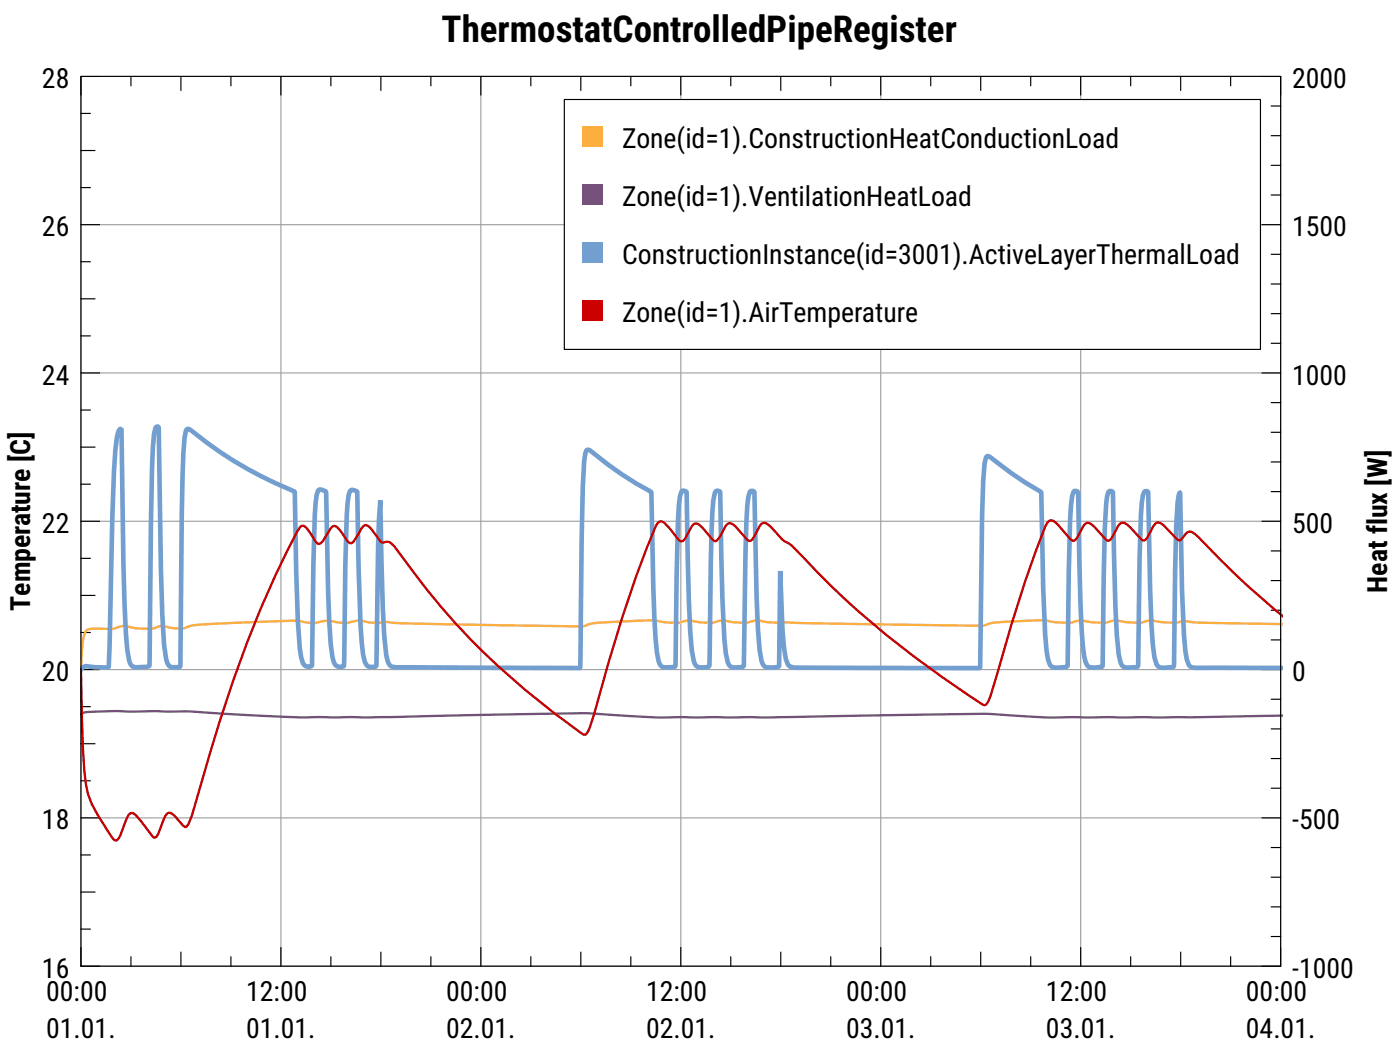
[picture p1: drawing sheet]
<svg xmlns="http://www.w3.org/2000/svg" width="160mm" height="120mm" viewBox="0 0 160 120" stroke-linecap="round" stroke-linejoin="round" font-family="sans-serif">
<path d="M9.3 8.7h137.2v101.8h-137.2zM32.1 8.7v101.8M55 8.7v101.8M77.9 8.7v101.8M100.8 8.7v101.8M123.6 8.7v101.8M9.3 25.7h137.2M9.3 59.6h137.2M9.3 42.6h137.2M9.3 76.6h137.2M9.3 93.5h137.2" fill="none" stroke="#a0a0a4" stroke-width=".13"/>
<g fill="none" stroke="#000" stroke-width=".13">
<path d="M9.3 13h1M9.3 17.2h1.6M11.4 8.7h-2.1v2.2M15 8.7v1.1M20.7 8.7v1.6M26.4 8.7v1.1M32.1 8.7v2.2M37.9 8.7v1.1M43.6 8.7v1.6M49.3 8.7v1.1M55 8.7v2.2M60.7 8.7v1.1"/>
<path d="M66.4 8.7v1.6M72.2 8.7v1.1M77.9 8.7v2.2M83.6 8.7v1.1M89.3 8.7v1.6M95 8.7v1.1M100.8 8.7v2.2M106.5 8.7v1.1M112.2 8.7v1.6M117.9 8.7v1.1M123.6 8.7v2.2M129.4 8.7v1.1"/>
<path d="M135.1 8.7v1.6M140.8 8.7v1.1M144.4 8.7h2.1v2.2M145.4 18.9h1.1M145.4 15.5h1.1M145.4 12.1h1.1M9.3 38.4h1M9.3 29.9h1M9.3 21.4h1M9.3 34.2h1.6M9.3 25.7h2.1M144.4 25.7h2.1"/>
<path d="M145.4 39.3h1.1M145.4 35.9h1.1M145.4 32.5h1.1M145.4 29.1h1.1M145.4 22.3h1.1M9.3 55.4h1M9.3 46.9h1M9.3 51.1h1.6M9.3 59.6h2.1M9.3 42.6h2.1M144.4 59.6h2.1M144.4 42.6h2.1"/>
<path d="M145.4 56.2h1.1M145.4 52.8h1.1M145.4 49.4h1.1M145.4 46h1.1M9.3 72.3h1M9.3 63.8h1M9.3 68.1h1.6M9.3 76.6h2.1M144.4 76.6h2.1M145.4 80h1.1M145.4 73.2h1.1M145.4 69.8h1.1"/>
<path d="M145.4 66.4h1.1M145.4 63h1.1M9.3 97.8h1M9.3 89.3h1M9.3 80.8h1M9.3 85h1.6M9.3 93.5h2.1M144.4 93.5h2.1M145.4 96.9h1.1M145.4 90.1h1.1M145.4 86.7h1.1M145.4 83.3h1.1"/>
<path d="M9.3 108.4v2.1h2.1M9.3 106.2h1M9.3 102h1.6M15 109.4v1.1M20.7 108.9v1.6M26.4 109.4v1.1M32.1 108.4v2.1M37.9 109.4v1.1M43.6 108.9v1.6M49.3 109.4v1.1M55 108.4v2.1M60.7 109.4v1.1"/>
<path d="M66.4 108.9v1.6M72.2 109.4v1.1M77.9 108.4v2.1M83.6 109.4v1.1M89.3 108.9v1.6M95 109.4v1.1M100.8 108.4v2.1M106.5 109.4v1.1M112.2 108.9v1.6M117.9 109.4v1.1M123.6 108.4v2.1M129.4 109.4v1.1"/>
<path d="M135.1 108.9v1.6M140.8 109.4v1.1M145.4 107.1h1.1M145.4 103.7h1.1M145.4 100.3h1.1M146.5 108.4v2.1h-2.1"/>
</g>
<path d="M146.8 71.4l-10.5-.3a2.37 2.37 0 0 0-1.7 .1l-2-.1a3.6 3.6 0 0 0-2.2 .1l-1.6-.1-1.2-.2-1 .3a11.4 11.4 0 0 1-3-.3 8.1 8.1 0 0 1-4.2 0l-5.3 .3-1.8 .4-23.6-.4-2.1-.3a6.1 6.1 0 0 1-3.8 0l-1.2 .3a8 8 0 0 1-2.4-.2h-.6a6.3 6.3 0 0 1-3.7-.1l-5.3 .2a7.2 7.2 0 0 0-3 .5l-19.2-.3-3.4-.2a5.4 5.4 0 0 1-2.8-.1h-.5a4.4 4.4 0 0 1-2.9 0h-.8a4.5 4.5 0 0 1-2.9 0l-11.2 .4a4.2 4.2 0 0 0-1.8 .4l-.1 .1a7.2 7.2 0 0 1-2.5-.3l-1.3 .3a7.8 7.8 0 0 1-2.7-.3 3.7 3.7 0 0 0-1.6 .3h-1.5a2.17 2.17 0 0 0-1.4 .1 1.73 1.73 0 0 0-.5 1.3l-.2 3.3" fill="none" stroke="#fcaf3e" stroke-width=".26"/>
<path d="M9.3 81.7l.2-.2 .4-.1 3.4-.1h8.2l6.8 .5 6.3 .2h7.6l24.7-.5 8.7 .5h12.1l24.8-.4 7.7 .4h16.1l10.5-.2" fill="none" stroke="#75507b" stroke-width=".26"/>
<path d="M146.8 76.4h-10a.75 .75 0 0 1-.8-.4l-.2-.6-.2-1a270.5 270.5 0 0 1-.6-18.1l-.3 1.1-.1 2.7-.3 16.1-.2 .1-1 .1a.73 .73 0 0 1-.8-.5l-.2-.7-.2-1.4-.2-2.3-.3-15.3-.3-.1-.2 .1-.2 .4-.2 2.2-.1 5.1-.2 12.2-.2 .2h-1.1a.69 .69 0 0 1-.7-.5l-.2-.9-.2-2.3-.2-3.2-.3-13.2-.3-.1-.2 .2-.1 .5-.3 3.5-.3 15.9a2.57 2.57 0 0 1-1.6 0l-.3-.5a26.9 26.9 0 0 1-.6-6l-.3-13.3v-.2l-.3-.1-.2 .2-.2 .5-.2 2.6-.3 16.8a2.39 2.39 0 0 1-1.6 .1l-.4-.3-.2-.6-.3-2.8-.3-5.3-.2-11a40.1 40.1 0 0 1-5.8-4l-.3-.2-.2 .2-.2 .7-.1 2-.1 3.9-.3 17.5-20.2-.1a2.31 2.31 0 0 1-1.7-.2l-.3-.8-.2-1.4-.2-2-.2-6.6-.2 10.8-.1 .2h-.3h-.9a.86 .86 0 0 1-.7-.8l-.2-1.1-.2-2.4-.1-3.7-.3-12.1h-.4a4 4 0 0 0-.4 1.8l-.2 5.2-.2 13a1.71 1.71 0 0 1-1.6 0l-.2-.5-.3-1a218.9 218.9 0 0 1-.6-18.5h-.1a.36 .36 0 0 0-.4 0l-.3 1.1-.2 3.2-.2 15.6a1.24 1.24 0 0 1-1.7-.2 13.1 13.1 0 0 1-.5-3.7l-.3-8.4-.1-7.5-.1-.1-.4-.1-.2 .1-.1 .6-.2 2.7-.3 16.7-.4 .1h-.9a.74 .74 0 0 1-.7-.7 47.1 47.1 0 0 1-.6-8.4l-.2-10.9a39.3 39.3 0 0 1-7-4.8l-.3-.1-.1 .1-.3 1.3a549 549 0 0 0-.4 23.6l-21.1-.1a.84 .84 0 0 1-1-.8l-.1-.7-.2-2.1-.2-3.1-.3-12.4-.2 5.3-.2 13.7a1 1 0 0 1-1.1-.1l-.3-.4-.2-.9a100.6 100.6 0 0 1-.5-11.1l-.1-7.4a.68 .68 0 0 0-.9-.2l-.1 .5-.1 1a422.6 422.6 0 0 0-.5 18.6 .8 .8 0 0 1-1.1-.5 22.6 22.6 0 0 1-.5-4.7l-.4-14.6v-.2l-.7-.2-.2 .1-.2 .5-.2 2.4-.3 17.2a.75 .75 0 0 1-1.1-.4l-.3-1.7a355.4 355.4 0 0 1-.6-17.9 46.3 46.3 0 0 1-12-7.1l-.2-.1-.2 .3-.2 .8-.2 4.2-.3 22h-.9a.88 .88 0 0 1-.7-.9l-.2-1.8-.2-3.3-.4-21.5h-.2l-.2 .2-.2 .7-.2 3.8-.3 22.6-.3 .1-1.2 .1a.76 .76 0 0 1-.8-.7l-.2-1.2-.2-1.9-.2-3.4-.3-20.1a1.15 1.15 0 0 0-.5 1.1l-.4 3.8-.1 5.3-.5 17.1h-1.5l-1.1-.1-.3 .1-.2 .3" fill="none" stroke="#729fcf" stroke-width=".53"/>
<path d="M146.8 70.5l-1-.8a114.8 114.8 0 0 1-9.1-8.7 .72 .72 0 0 0-.9-.1l-.6 .8-.4 .1-1.7-1.7a.67 .67 0 0 0-.9-.3l-.3 .4-.6 1.3-.2 .2-.3 .1-1.9-1.9-.3-.1h-.3l-.4 .3-.7 1.5-.4 .2-.3-.1-1.6-1.7-.3-.2h-.2a1.91 1.91 0 0 0-.8 1l-.5 .9-.2 .1h-.2l-1.7-1.8a.76 .76 0 0 0-1-.4l-.4 .6a152.8 152.8 0 0 0-5.5 16.9l-.8 2.5-.3 .7-.2 .3h-.2a109.4 109.4 0 0 1-17.6-13.6l-3.2-3.3a6.5 6.5 0 0 0-2.3-2l-1.7-1.8a.56 .56 0 0 0-.9 .3l-.6 1.1-.3 .4-.2 .2-.3-.2-1.7-1.8-.3-.1-.2 .1-.3 .2-.7 1.4-.4 .4-.4-.2-1.1-1.3-.5-.4a.52 .52 0 0 0-.8 .2l-.7 1.4-.3 .2-.2 .1-.3-.2-1.6-1.9-.3-.2h-.2l-.3 .2a77.5 77.5 0 0 0-4 10.8l-3.7 12.6-.3 .6-.2 .2h-.2a83.9 83.9 0 0 1-21.7-21.6l-.7-.5-.6 .2-.2-.1-1.1-1.5-.5-.4h-.3l-.2 .1-1 1.7-.3 .2h-.2l-.2-.2-.8-1.2-.4-.4a.44 .44 0 0 0-.8 .1l-.9 1.5-.2 .2-.2 .1-.4-.2-.6-1.1a1.23 1.23 0 0 0-.9-.8l-.2 .1a103.9 103.9 0 0 0-7.7 17.6 250.7 250.7 0 0 0-4.8 15.5l-.3 .9-.4 .4-.2-.2-1-1.1a.62 .62 0 0 0-1-.1l-.9 2.2-.2 .3-.2 .1-.3-.2-1.2-1.7a2.36 2.36 0 0 0-1.1-.9l-.4 .2-.3 .5-.6 1.8-.2 .4-.4 .2a2.18 2.18 0 0 1-.8-1l-1.3-2a9.5 9.5 0 0 1-1.5-5l-.1-2.6-.2-8.9" fill="none" stroke="#c00" stroke-width=".26"/>
<path d="M64.6 11.4h79.6v28.6h-79.6z" fill="#fff" stroke="#000" stroke-width=".13"/>
<path d="M66.6 14.4h2.3v2.4h-2.3z" fill-rule="evenodd" fill="#fcaf3e"/>
<path d="M66.6 21h2.3v2.4h-2.3z" fill-rule="evenodd" fill="#75507b"/>
<path d="M66.6 27.6h2.3v2.4h-2.3z" fill-rule="evenodd" fill="#729fcf"/>
<path d="M66.6 34.3h2.3v2.3h-2.3z" fill-rule="evenodd" fill="#c00"/>
<path d="M9.3 8.7h137.2v101.8h-137.2z" fill="none" stroke="#000" stroke-width=".13"/>
<text font-size="4.2" x="50.5" y="4.8">ThermostatControlledPipeRegister</text>
<g font-size="3.2">
<text x="4.8" y="10.1">28</text>
<text x="147.8" y="10.1">2000</text>
<text x="71.2" y="16.9">Zone(</text>
<text x="78.4" y="16.9">id=1).Construction</text>
<text x="101.7" y="16.9">HeatConductionLoad</text>
<text x="71.2" y="23.5">Zone(</text>
<text x="78.4" y="23.5">id=1).VentilationH</text>
<text x="101.1" y="23.5">eatLoad</text>
<text x="4.8" y="27">26</text>
<text x="147.8" y="27">1500</text>
<text x="71.2" y="30.2">Const</text>
<text x="78.5" y="30.2">ructionInstance(id</text>
<text x="101.2" y="30.2">=3001).ActiveLaye</text>
<text x="124.5" y="30.2">rThermalLoad</text>
<text x="71.2" y="36.8">Zone(</text>
<text x="78.4" y="36.8">id=1).AirTemperat</text>
<text x="101.1" y="36.8">ure</text>
<text x="4.8" y="44">24</text>
<text x="147.8" y="44">1000</text>
<text x="4.8" y="60.9">22</text>
<text x="147.8" y="60.9">500</text>
<text x="3.4" y="69.8" transform="rotate(-90 3.4 69.8)">Temperature [C]</text>
<text x="158.7" y="67.8" transform="rotate(-90 158.7 67.8)">Heat flux [W]</text>
<text x="4.8" y="77.9">20</text>
<text x="147.8" y="77.9">0</text>
<text x="4.8" y="94.8">18</text>
<text x="147.8" y="94.8">-500</text>
<text x="4.8" y="111.8">16</text>
<text x="147.8" y="111.8">-1000</text>
<text x="5.3" y="114.4">00:00</text>
<text x="5.3" y="118.7">01.01.</text>
<text x="28.2" y="114.4">12:00</text>
<text x="28.2" y="118.7">01.01.</text>
<text x="51" y="114.4">00:00</text>
<text x="51" y="118.7">02.01.</text>
<text x="73.9" y="114.4">12:00</text>
<text x="73.9" y="118.7">02.01.</text>
<text x="96.8" y="114.4">00:00</text>
<text x="96.8" y="118.7">03.01.</text>
<text x="119.7" y="114.4">12:00</text>
<text x="119.7" y="118.7">03.01.</text>
<text x="142.5" y="114.4">00:00</text>
<text x="142.5" y="118.7">04.01.</text>
</g>
</svg>
